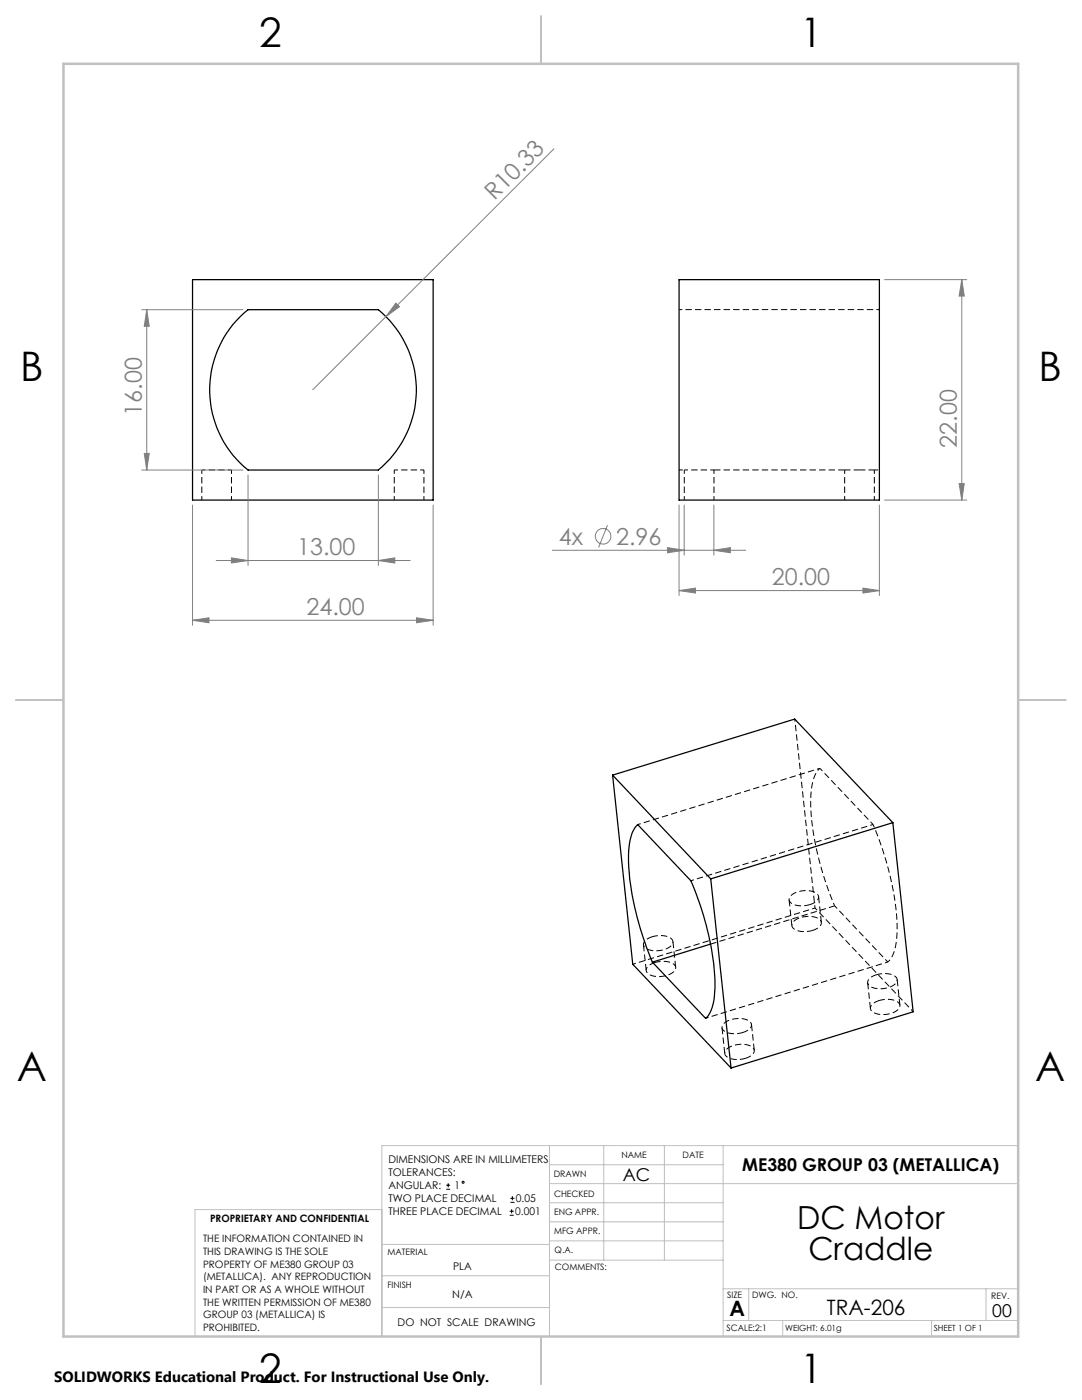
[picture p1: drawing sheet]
<svg xmlns="http://www.w3.org/2000/svg" width="216mm" height="279mm" viewBox="0 0 216 279" stroke-linecap="round" stroke-linejoin="round" font-family="sans-serif">
<g fill="none" stroke="#000" stroke-width=".2" stroke-dasharray="1.3 .6" stroke-dashoffset=".5" stroke-linecap="butt">
<path d="M40.3 93.8v6M46.2 93.8h-5.9M46.2 99.8v-6M78.7 93.8v6M84.6 93.8h-5.9M84.6 99.8v-6M135.5 93.8h1M136.5 93.8v6M142.5 93.8h-6M142.5 99.8v-6M168.5 93.8v6M174.5 93.8h1"/>
<path d="M174.5 99.8v-6M163.6 153.3l10.6 11.2M177.2 192l-10.7-11.2"/>
</g>
<path d="M38.4 55.8h48v44h-48zM135.5 55.8h40v44h-40zM47.9 63.2l1.6-1.4h26a20.7 20.7 0 0 1 0 32h-26a20.6 20.6 0 0 1-1.6-30.6zM122.2 154.7l4.1 37.7 19.6 20.7M122.2 154.7l19.6 20.7M122.2 154.7l36.4-11.2 19.6 20.7M127.2 164.6l10.7 11.2a56 56 0 0 1 4.8 21.5 9.5 9.5 0 0 1-1.6 5.7l-.3 .2-10.6-11.2a55.3 55.3 0 0 1-4.8-22.2 8 8 0 0 1 1.8-5.2zM141.8 175.4l4.1 37.7M178.2 164.2l-36.4 11.2M178.2 164.2l4 37.7-36.3 11.2M141.8 188.4l-11.6 3.6" fill="none" stroke="#000" stroke-width=".25"/>
<path d="M171.5 93.8h-3M174.5 93.8h-3M130.1 187a4.2 4.2 0 0 1 4 .4 1.11 1.11 0 0 1-.7 1.8 4.7 4.7 0 0 1-4.7-.1 1.03 1.03 0 0 1 .5-1.7l.9-.4M130.7 192.1a4.2 4.2 0 0 1 3.9 .5 1.11 1.11 0 0 1-.7 1.7 4.7 4.7 0 0 1-4.7-.1 1.03 1.03 0 0 1 .5-1.7l1-.4M161.6 180.5a4.2 4.2 0 0 1-3.9-.5 1.11 1.11 0 0 1 .7-1.7 4.7 4.7 0 0 1 4.6 .1 1.03 1.03 0 0 1-.4 1.7l-1 .4M162.2 185.7a4.2 4.2 0 0 1-4-.5 1.11 1.11 0 0 1 .7-1.7 4.7 4.7 0 0 1 4.7 0 1.03 1.03 0 0 1-.5 1.8l-.9 .4M166.5 180.8l-24.7 7.6M174.9 194.5a4.2 4.2 0 0 1 3.9 .5 1.11 1.11 0 0 1-.7 1.7 4.7 4.7 0 0 1-4.7 0 1.03 1.03 0 0 1 .5-1.7l1-.5M175.4 199.7a4.2 4.2 0 0 1 4 .5 1.11 1.11 0 0 1-.8 1.7 4.7 4.7 0 0 1-4.6-.1 1.03 1.03 0 0 1 .5-1.7l.9-.4M148.2 206.1a4.2 4.2 0 0 1-3.9-.5 1.11 1.11 0 0 1 .7-1.7 4.7 4.7 0 0 1 4.7 0 1.03 1.03 0 0 1-.5 1.7l-1 .5M148.8 211.2a4.2 4.2 0 0 1-4-.5 1.11 1.11 0 0 1 .7-1.7 4.7 4.7 0 0 1 4.7 .1 1.03 1.03 0 0 1-.5 1.7l-.9 .4" fill="none" stroke="#000" stroke-width=".2" stroke-dasharray="1.3 .6" stroke-dashoffset=".1" stroke-linecap="butt"/>
<path d="M142.5 93.8h26M157.5 179.6l.5 5.1M128.4 188.5l.5 5.2M134.8 193.1l-.5-5.2M163.9 184.1l-.6-5.2M173.1 196.1l.6 5.2M144.1 205.1l.5 5.1M150.5 209.6l-.5-5.1M179.6 200.6l-.6-5.1" fill="none" stroke="#000" stroke-width=".2" stroke-dasharray="1.3 .6" stroke-linecap="butt"/>
<path d="M135.5 61.8h40M174.2 164.5a54.3 54.3 0 0 1 4.8 22.3 7.5 7.5 0 0 1-1.8 5.2M166.5 180.8a54.5 54.5 0 0 1-4.7-22.3 7.7 7.7 0 0 1 1.8-5.2" fill="none" stroke="#000" stroke-width=".2" stroke-dasharray="1.3 .6" stroke-dashoffset=".6" stroke-linecap="butt"/>
<path d="M163.6 153.3l-36.3 11.3M174.2 164.5l-36.3 11.3M162.6 181.2l-36.3 11.2M162.6 181.2l-4-37.7M177.2 192l-36.4 11.2M182.2 201.9l-19.6-20.7" fill="none" stroke="#000" stroke-width=".2" stroke-dasharray="1.3 .6" stroke-dashoffset=".7" stroke-linecap="butt"/>
<g fill="none" stroke="#808080" stroke-width=".2">
<path d="M110.5 29.7l-33.5 33.5M176.5 55.8h16.4M191.9 55.8v44M191.9 55.8l.5 3.3h-1zM28.3 61.8h20.2M29.3 61.8v32M29.3 61.8l.5 3.3h-1zM77 63.2l-14.6 14.6M79 60.5l.7 .7-2.7 2zM28.3 93.8h20.2M28.8 90.5h1l-.5 3.3zM49.5 94.8v18.1"/>
<path d="M75.5 94.8v18.1M176.5 99.8h16.4M191.4 96.5h1l-.5 3.3zM38.4 100.8v24M43.1 111.9h38.7M46.2 111.3l3.3 .6-3.3 .5zM75.5 111.9l3.3-.6v1.1zM86.4 100.8v24M110.2 109.8h38.6M121.2 104.8l-1.7 4.5M133.2 109.3l3.3 .5-3.3 .5zM135.5 117.9l3.3-.5v1z"/>
<path d="M135.5 100.8v18.1M135.5 117.9h40M136.5 100.8v10M142.5 109.8l3.2-.5v1zM142.5 100.8v10M172.2 117.4l3.3 .5-3.3 .5zM175.5 100.8v18.1M38.4 123.8l3.3-.5v1zM38.4 123.8h48M83.1 123.3l3.3 .5-3.3 .5z"/>
<circle cx="120.3" cy="107" r="1.55"/>
</g>
<g fill="none" stroke="#000" stroke-width=".2">
<path d="M89 237.3h.8M89 236.5h.8M89.4 236.1v.9M101.8 240h.9M101.8 239.1h.9M102.2 238.7v.8M101.7 242.5h.8M101.7 241.7h.8M102.1 241.3v.8"/>
<circle cx="92.4" cy="235.9" r=".2"/>
</g>
<g fill="none" stroke="#c0c0c0" stroke-width=".2">
<path d="M109.6 228.6v38.1M109.6 232.4h34.7M109.6 236.2h93.6M120.5 228.6v22.9M132.6 228.6v22.9M144.3 228.6v38.1M203.2 228.6h-127v38.1M76.2 254.6h33.4M76.2 248.4h33.4M76.2 241.4h-37.3v25.3M109.6 251.5h34.7M109.6 240h34.7"/>
<path d="M109.6 243.8h34.7M109.6 247.7h34.7M144.3 257.2h58.9M149.4 257.2v6.3M196.7 257.2v6.3M76.2 260.9h33.4M144.3 263.5h58.9M156.2 263.5v3.2M185.9 263.5v3.2"/>
</g>
<path d="M108 3.2v9.5M3.1 139.7h9.6M203.2 139.7h9.5M108 266.7v9.6" fill="none" stroke="#c0c0c0" stroke-width=".25"/>
<path d="M12.7 12.7h190.5v254h-190.5z" fill="none" stroke="#c0c0c0" stroke-width=".5"/>
<g fill="#808080">
<path d="M79 60.5l.7 .7-2.7 2z"/>
<path d="M142.5 109.8l3.2-.5v1zM133.2 109.3l3.3 .5-3.3 .5z"/>
<path d="M46.2 111.3l3.3 .6-3.3 .5zM75.5 111.9l3.3-.6v1.1z"/>
<path d="M38.4 123.8l3.3-.5v1zM83.1 123.3l3.3 .5-3.3 .5z"/>
<path d="M191.4 96.5h1l-.5 3.3zM191.9 55.8l.5 3.3h-1z"/>
<path d="M29.3 61.8l.5 3.3h-1zM28.8 90.5h1l-.5 3.3z"/>
<path d="M135.5 117.9l3.3-.5v1zM172.2 117.4l3.3 .5-3.3 .5z"/>
</g>
<g font-size="8.1">
<text x="51.7" y="9.3">2</text>
<text x="159.7" y="9.3">1</text>
<text x="4" y="76">B</text>
<text x="207.2" y="76">B</text>
<text x="3.3" y="215.7">A</text>
<text x="206.5" y="215.7">A</text>
<text x="51.7" y="276">2</text>
<text x="159.7" y="276">1</text>
</g>
<g font-size="6.3">
<text x="159.1" y="245.4">DC Motor</text>
<text x="161.3" y="251.4">Craddle</text>
</g>
<g font-size="4.7" fill="#808080">
<text x="98.7" y="40.1" transform="rotate(-45 98.7 40.1)">R10.33</text>
<text x="28.3" y="83" transform="rotate(-90 28.3 83)">16.00</text>
<text x="190.9" y="89.3" transform="rotate(-90 190.9 89.3)">22.00</text>
<text x="59.3" y="110.8">13.00</text>
<text x="111.5" y="108.7">4x</text>
<text x="122.9" y="108.7">2.96</text>
<text x="154" y="116.8">20.00</text>
<text x="61.1" y="122.8">24.00</text>
</g>
<g font-size="4.2">
<text x="145.6" y="262.7">A</text>
<text x="165" y="262.4">TRA-206</text>
</g>
<g font-size="3.5">
<text x="148.1" y="233.6">ME380 GROUP 03 (METALLICA)</text>
<text x="124.3" y="235.6">AC</text>
<text x="198" y="262.8">00</text>
</g>
<text font-size="3" x="10.8" y="275.7">SOLIDWORKS Educational Product. For Instructional Use Only.</text>
<g font-size="2.1">
<text x="77.5" y="232.2">DIMENSIONS ARE IN MILLIMETERS</text>
<text x="77.5" y="234.7">TOLERANCES:</text>
<text x="77.5" y="237.3">ANGULAR:</text>
<text x="77.5" y="239.9">TWO PLACE DECIMAL</text>
<text x="90.7" y="237.3">1</text>
<text x="102.9" y="239.9">0.05</text>
<text x="77.5" y="242.5">THREE PLACE DECIMAL</text>
<text x="102.8" y="242.5">0.001</text>
<text x="90.4" y="253.4">PLA</text>
<text x="90.3" y="259">N/A</text>
<text x="79.3" y="264.6">DO NOT SCALE DRAWING</text>
</g>
<g font-size="2">
<text x="41.9" y="244">PROPRIETARY AND CONFIDENTIAL</text>
<text x="40.5" y="248">THE INFORMATION CONTAINED IN</text>
<text x="40.5" y="250.5">THIS DRAWING IS THE SOLE</text>
<text x="40.5" y="253">PROPERTY OF ME380 GROUP 03</text>
<text x="40.5" y="255.5">(METALLICA). ANY REPRODUCTION</text>
<text x="40.5" y="258.1">IN PART OR AS A WHOLE WITHOUT</text>
<text x="40.5" y="260.6">THE WRITTEN PERMISSION OF ME380</text>
<text x="40.5" y="263.1">GROUP 03 (METALLICA) IS</text>
<text x="40.5" y="265.6">PROHIBITED.</text>
</g>
<g font-size="1.8">
<text x="124" y="231.1">NAME</text>
<text x="136.2" y="231.1">DATE</text>
<text x="110.5" y="234.8">DRAWN</text>
<text x="110.5" y="238.9">CHECKED</text>
<text x="110.6" y="242.5">ENG APPR.</text>
<text x="77.3" y="250.5">MATERIAL</text>
<text x="110.6" y="246.3">MFG APPR.</text>
<text x="110.7" y="250">Q.A.</text>
<text x="77.3" y="257">FINISH</text>
<text x="110.7" y="253.5">COMMENTS:</text>
<text x="145.1" y="259">SIZE</text>
<text x="150.1" y="259.1">DWG. NO.</text>
<text x="197.8" y="259.2">REV.</text>
<text x="145" y="265.7">SCALE:2:1</text>
</g>
<g font-size="1.7">
<text x="156.7" y="265.7">WEIGHT: 6.01g</text>
<text x="186.3" y="265.7">SHEET 1 OF 1</text>
</g>
</svg>
